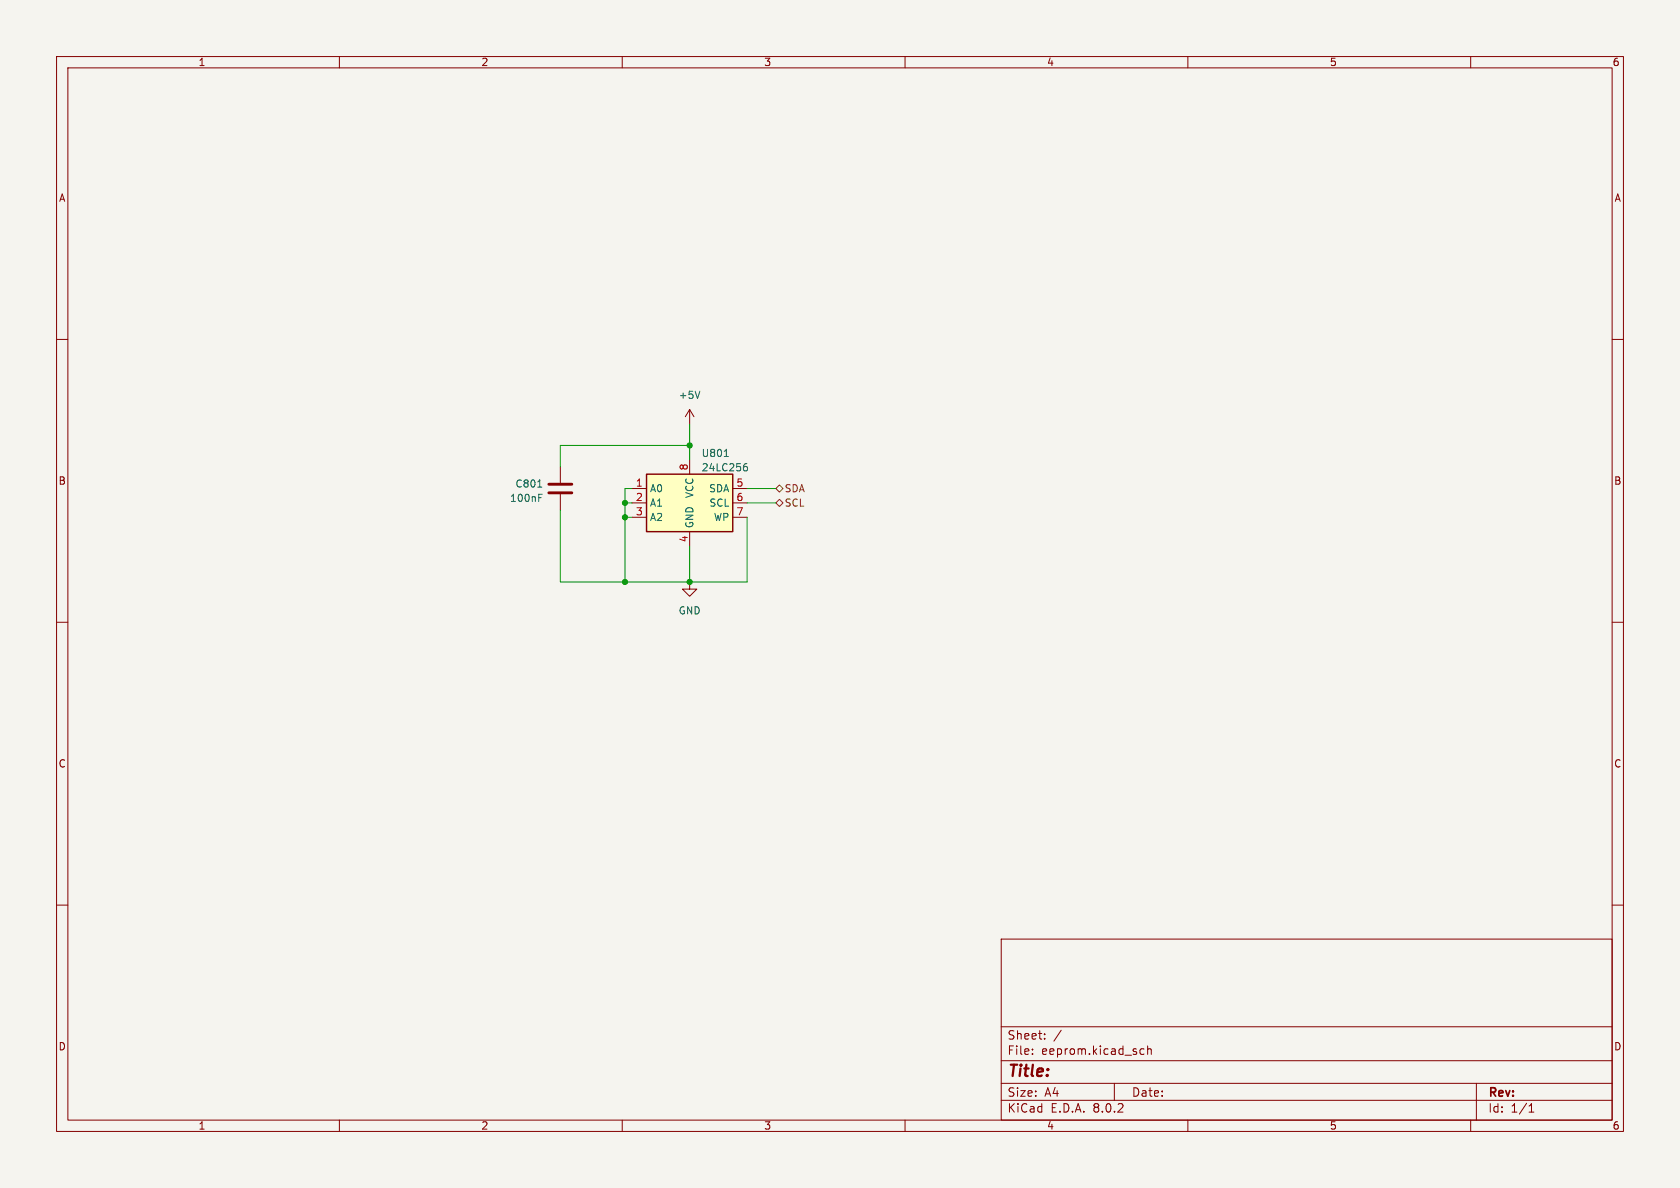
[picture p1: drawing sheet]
(kicad_sch
 (version 20231120)
 (generator "eeschema")
 (generator_version "8.0")
 (paper "A4")
 (lib_symbols
  (symbol "Device:C"
   (pin_numbers hide)
   (pin_names
    (offset 0.254)) (exclude_from_sim no) (in_bom yes) (on_board yes)
   (property "Reference" "C" (at 0.635 2.54 0) (effects (font (size 1.27 1.27)) (justify left)))
   (property "Value" "C" (at 0.635 -2.54 0) (effects (font (size 1.27 1.27)) (justify left)))
   (property "Footprint" "" (at 0.9652 -3.81 0) (effects (font (size 1.27 1.27)) (hide yes)))
   (property "Datasheet" "~" (at 0 0 0) (effects (font (size 1.27 1.27)) (hide yes)))
   (property "Description" "Unpolarized capacitor" (at 0 0 0) (effects (font (size 1.27 1.27)) (hide yes)))
   (symbol "C_0_1"
    (polyline (pts (xy -2.032 -0.762) (xy 2.032 -0.762)) (stroke (width 0.508) (type default)) (fill (type none)))
    (polyline (pts (xy -2.032 0.762) (xy 2.032 0.762)) (stroke (width 0.508) (type default)) (fill (type none))))
   (symbol "C_1_1"
    (pin passive line (at 0 3.81 270) (length 2.794) (name "~" (effects (font (size 1.27 1.27)))) (number "1" (effects (font (size 1.27 1.27)))))
    (pin passive line (at 0 -3.81 90) (length 2.794) (name "~" (effects (font (size 1.27 1.27)))) (number "2" (effects (font (size 1.27 1.27)))))))
  (symbol "Memory_EEPROM:24LC256" (exclude_from_sim no) (in_bom yes) (on_board yes)
   (property "Reference" "U" (at -6.35 6.35 0) (effects (font (size 1.27 1.27))))
   (property "Value" "24LC256" (at 1.27 6.35 0) (effects (font (size 1.27 1.27)) (justify left)))
   (property "Footprint" "" (at 0 0 0) (effects (font (size 1.27 1.27)) (hide yes)))
   (property "Datasheet" "http://ww1.microchip.com/downloads/en/devicedoc/21203m.pdf" (at 0 0 0) (effects (font (size 1.27 1.27)) (hide yes)))
   (property "Description" "I2C Serial EEPROM, 256Kb, DIP-8/SOIC-8/TSSOP-8/DFN-8" (at 0 0 0) (effects (font (size 1.27 1.27)) (hide yes)))
   (symbol "24LC256_1_1"
    (rectangle (start -7.62 5.08) (end 7.62 -5.08) (stroke (width 0.254) (type default)) (fill (type background)))
    (pin input line (at -10.16 2.54 0) (length 2.54) (name "A0" (effects (font (size 1.27 1.27)))) (number "1" (effects (font (size 1.27 1.27)))))
    (pin input line (at -10.16 0 0) (length 2.54) (name "A1" (effects (font (size 1.27 1.27)))) (number "2" (effects (font (size 1.27 1.27)))))
    (pin input line (at -10.16 -2.54 0) (length 2.54) (name "A2" (effects (font (size 1.27 1.27)))) (number "3" (effects (font (size 1.27 1.27)))))
    (pin power_in line (at 0 -7.62 90) (length 2.54) (name "GND" (effects (font (size 1.27 1.27)))) (number "4" (effects (font (size 1.27 1.27)))))
    (pin bidirectional line (at 10.16 2.54 180) (length 2.54) (name "SDA" (effects (font (size 1.27 1.27)))) (number "5" (effects (font (size 1.27 1.27)))))
    (pin input line (at 10.16 0 180) (length 2.54) (name "SCL" (effects (font (size 1.27 1.27)))) (number "6" (effects (font (size 1.27 1.27)))))
    (pin input line (at 10.16 -2.54 180) (length 2.54) (name "WP" (effects (font (size 1.27 1.27)))) (number "7" (effects (font (size 1.27 1.27)))))
    (pin power_in line (at 0 7.62 270) (length 2.54) (name "VCC" (effects (font (size 1.27 1.27)))) (number "8" (effects (font (size 1.27 1.27)))))))
  (symbol "power:+5V"
   (power)
   (pin_names
    (offset 0)) (exclude_from_sim no) (in_bom yes) (on_board yes)
   (property "Reference" "#PWR" (at 0 -3.81 0) (effects (font (size 1.27 1.27)) (hide yes)))
   (property "Value" "+5V" (at 0 3.556 0) (effects (font (size 1.27 1.27))))
   (property "Footprint" "" (at 0 0 0) (effects (font (size 1.27 1.27)) (hide yes)))
   (property "Datasheet" "" (at 0 0 0) (effects (font (size 1.27 1.27)) (hide yes)))
   (property "Description" "Power symbol creates a global label with name \"+5V\"" (at 0 0 0) (effects (font (size 1.27 1.27)) (hide yes)))
   (symbol "+5V_0_1"
    (polyline (pts (xy -0.762 1.27) (xy 0 2.54)) (stroke (width 0) (type default)) (fill (type none)))
    (polyline (pts (xy 0 0) (xy 0 2.54)) (stroke (width 0) (type default)) (fill (type none)))
    (polyline (pts (xy 0 2.54) (xy 0.762 1.27)) (stroke (width 0) (type default)) (fill (type none))))
   (symbol "+5V_1_1"
    (pin power_in line (at 0 0 90) (length 0) hide (name "+5V" (effects (font (size 1.27 1.27)))) (number "1" (effects (font (size 1.27 1.27)))))))
  (symbol "power:GND"
   (power)
   (pin_names
    (offset 0)) (exclude_from_sim no) (in_bom yes) (on_board yes)
   (property "Reference" "#PWR" (at 0 -6.35 0) (effects (font (size 1.27 1.27)) (hide yes)))
   (property "Value" "GND" (at 0 -3.81 0) (effects (font (size 1.27 1.27))))
   (property "Footprint" "" (at 0 0 0) (effects (font (size 1.27 1.27)) (hide yes)))
   (property "Datasheet" "" (at 0 0 0) (effects (font (size 1.27 1.27)) (hide yes)))
   (property "Description" "Power symbol creates a global label with name \"GND\" , ground" (at 0 0 0) (effects (font (size 1.27 1.27)) (hide yes)))
   (symbol "GND_0_1"
    (polyline (pts (xy 0 0) (xy 0 -1.27) (xy 1.27 -1.27) (xy 0 -2.54) (xy -1.27 -1.27) (xy 0 -1.27)) (stroke (width 0) (type default)) (fill (type none))))
   (symbol "GND_1_1"
    (pin power_in line (at 0 0 270) (length 0) hide (name "GND" (effects (font (size 1.27 1.27)))) (number "1" (effects (font (size 1.27 1.27))))))))
 (junction
  (at 110.49 102.87)
  (diameter 0)
  (color 0 0 0 0))
 (junction
  (at 110.49 88.9)
  (diameter 0)
  (color 0 0 0 0))
 (junction
  (at 121.92 78.74)
  (diameter 0)
  (color 0 0 0 0))
 (junction
  (at 110.49 91.44)
  (diameter 0)
  (color 0 0 0 0))
 (junction
  (at 121.92 102.87)
  (diameter 0)
  (color 0 0 0 0))
 (wire
  (pts (xy 121.92 74.93) (xy 121.92 78.74))
  (stroke (width 0) (type default)))
 (wire
  (pts (xy 99.06 82.55) (xy 99.06 78.74))
  (stroke (width 0) (type default)))
 (wire
  (pts (xy 132.08 91.44) (xy 132.08 102.87))
  (stroke (width 0) (type default)))
 (wire
  (pts (xy 110.49 88.9) (xy 111.76 88.9))
  (stroke (width 0) (type default)))
 (wire
  (pts (xy 132.08 86.36) (xy 137.16 86.36))
  (stroke (width 0) (type default)))
 (wire
  (pts (xy 110.49 88.9) (xy 110.49 91.44))
  (stroke (width 0) (type default)))
 (wire
  (pts (xy 110.49 86.36) (xy 110.49 88.9))
  (stroke (width 0) (type default)))
 (wire
  (pts (xy 121.92 96.52) (xy 121.92 102.87))
  (stroke (width 0) (type default)))
 (wire
  (pts (xy 121.92 102.87) (xy 132.08 102.87))
  (stroke (width 0) (type default)))
 (wire
  (pts (xy 99.06 78.74) (xy 121.92 78.74))
  (stroke (width 0) (type default)))
 (wire
  (pts (xy 99.06 90.17) (xy 99.06 102.87))
  (stroke (width 0) (type default)))
 (wire
  (pts (xy 121.92 78.74) (xy 121.92 81.28))
  (stroke (width 0) (type default)))
 (wire
  (pts (xy 110.49 86.36) (xy 111.76 86.36))
  (stroke (width 0) (type default)))
 (wire
  (pts (xy 110.49 91.44) (xy 110.49 102.87))
  (stroke (width 0) (type default)))
 (wire
  (pts (xy 110.49 102.87) (xy 121.92 102.87))
  (stroke (width 0) (type default)))
 (wire
  (pts (xy 110.49 91.44) (xy 111.76 91.44))
  (stroke (width 0) (type default)))
 (wire
  (pts (xy 132.08 88.9) (xy 137.16 88.9))
  (stroke (width 0) (type default)))
 (wire
  (pts (xy 99.06 102.87) (xy 110.49 102.87))
  (stroke (width 0) (type default)))
 (hierarchical_label "SCL"
  (shape bidirectional)
  (at 137.16 88.9 0)
  (fields_autoplaced yes)
  (effects (font (size 1.27 1.27)) (justify left)))
 (hierarchical_label "SDA"
  (shape bidirectional)
  (at 137.16 86.36 0)
  (fields_autoplaced yes)
  (effects (font (size 1.27 1.27)) (justify left)))
 (symbol
  (lib_id "power:+5V")
  (at 121.92 74.93 0)
  (unit 1)
  (exclude_from_sim no)
  (in_bom yes)
  (on_board yes)
  (dnp no)
  (fields_autoplaced yes)
  (property "Reference" "#PWR0131" (at 121.92 78.74 0) (effects (font (size 1.27 1.27)) (hide yes)))
  (property "Value" "+5V" (at 121.92 69.85 0) (effects (font (size 1.27 1.27))))
  (property "Footprint" "" (at 121.92 74.93 0) (effects (font (size 1.27 1.27)) (hide yes)))
  (property "Datasheet" "" (at 121.92 74.93 0) (effects (font (size 1.27 1.27)) (hide yes)))
  (property "Description" "" (at 121.92 74.93 0) (effects (font (size 1.27 1.27)) (hide yes)))
  (pin "1")
  (instances (project "JACK_OF_ALL_TRADES" (path "" (reference "#PWR0131") (unit 1))) (project "EEPROM" (path "" (reference "#PWR0801") (unit 1))) (project "general_schematics" (path "" (reference "#PWR0154") (unit 1)))))
 (symbol
  (lib_id "Memory_EEPROM:24LC256")
  (at 121.92 88.9 0)
  (unit 1)
  (exclude_from_sim no)
  (in_bom yes)
  (on_board yes)
  (dnp no)
  (fields_autoplaced yes)
  (property "Reference" "U801" (at 123.9394 80.1202 0) (effects (font (size 1.27 1.27)) (justify left)))
  (property "Value" "24LC256" (at 123.9394 82.6571 0) (effects (font (size 1.27 1.27)) (justify left)))
  (property "Footprint" "Package_SO:SOIC-8_3.9x4.9mm_P1.27mm" (at 121.92 88.9 0) (effects (font (size 1.27 1.27)) (hide yes)))
  (property "Datasheet" "http://ww1.microchip.com/downloads/en/devicedoc/21203m.pdf" (at 121.92 88.9 0) (effects (font (size 1.27 1.27)) (hide yes)))
  (property "Description" "" (at 121.92 88.9 0) (effects (font (size 1.27 1.27)) (hide yes)))
  (property "JLCPCB Part#" "C2987263" (at 121.92 88.9 0) (effects (font (size 1.27 1.27)) (hide yes)))
  (pin "1")
  (pin "2")
  (pin "3")
  (pin "4")
  (pin "5")
  (pin "6")
  (pin "7")
  (pin "8")
  (instances (project "JACK_OF_ALL_TRADES" (path "" (reference "U801") (unit 1))) (project "EEPROM" (path "" (reference "U801") (unit 1))) (project "general_schematics" (path "" (reference "U1901") (unit 1)))))
 (symbol
  (lib_id "Device:C")
  (at 99.06 86.36 0)
  (mirror x)
  (unit 1)
  (exclude_from_sim no)
  (in_bom yes)
  (on_board yes)
  (dnp no)
  (fields_autoplaced yes)
  (property "Reference" "C801" (at 96.139 85.5253 0) (effects (font (size 1.27 1.27)) (justify right)))
  (property "Value" "100nF" (at 96.139 88.0622 0) (effects (font (size 1.27 1.27)) (justify right)))
  (property "Footprint" "Capacitor_SMD:C_0603_1608Metric" (at 100.0252 82.55 0) (effects (font (size 1.27 1.27)) (hide yes)))
  (property "Datasheet" "~" (at 99.06 86.36 0) (effects (font (size 1.27 1.27)) (hide yes)))
  (property "Description" "" (at 99.06 86.36 0) (effects (font (size 1.27 1.27)) (hide yes)))
  (property "JLCPCB Part#" "C14663" (at 99.06 86.36 0) (effects (font (size 1.27 1.27)) (hide yes)))
  (pin "1")
  (pin "2")
  (instances (project "JACK_OF_ALL_TRADES" (path "" (reference "C801") (unit 1))) (project "EEPROM" (path "" (reference "C801") (unit 1))) (project "general_schematics" (path "" (reference "C1901") (unit 1)))))
 (symbol
  (lib_id "power:GND")
  (at 121.92 102.87 0)
  (unit 1)
  (exclude_from_sim no)
  (in_bom yes)
  (on_board yes)
  (dnp no)
  (fields_autoplaced yes)
  (property "Reference" "#PWR0130" (at 121.92 109.22 0) (effects (font (size 1.27 1.27)) (hide yes)))
  (property "Value" "GND" (at 121.92 107.95 0) (effects (font (size 1.27 1.27))))
  (property "Footprint" "" (at 121.92 102.87 0) (effects (font (size 1.27 1.27)) (hide yes)))
  (property "Datasheet" "" (at 121.92 102.87 0) (effects (font (size 1.27 1.27)) (hide yes)))
  (property "Description" "" (at 121.92 102.87 0) (effects (font (size 1.27 1.27)) (hide yes)))
  (pin "1")
  (instances (project "JACK_OF_ALL_TRADES" (path "" (reference "#PWR0130") (unit 1))) (project "EEPROM" (path "" (reference "#PWR0101") (unit 1))))))
